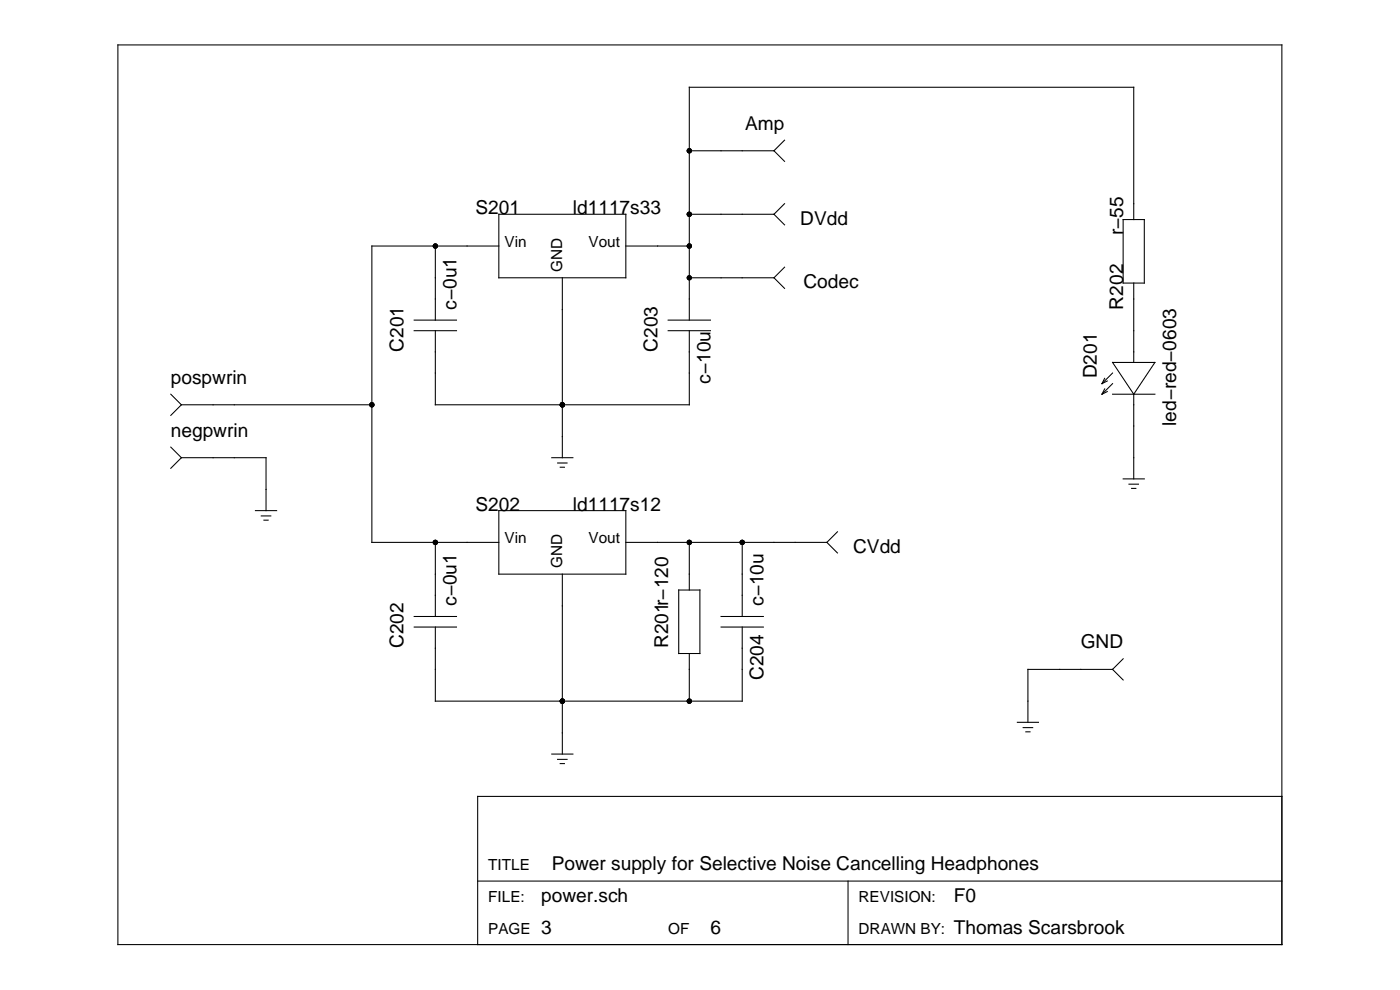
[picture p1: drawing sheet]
<svg xmlns="http://www.w3.org/2000/svg" width="420mm" height="297mm" viewBox="0 0 420 297" stroke-linecap="round" stroke-linejoin="round" font-family="sans-serif">
<g fill="none" stroke="#000" stroke-width=".32">
<path d="M35.4 13.5h349.3v269.9h-349.3zM206.9 45.2h25.4M232.3 45.2l3.1 3.2M235.4 42.1l-3.1 3.1M130.7 73.8v22.2M149.7 64.3h38.1v19h-38.1zM149.7 73.8h-38.1v88.9h38.1M187.8 73.8h19.1M206.9 64.3h25.4M232.3 64.3l3.1 3.2M235.4 61.1l-3.1 3.2M337.1 65.9h6.3v19h-6.3z"/>
<path d="M340.2 65.9v-39.7h-133.3v69.8M124.3 99.2h12.7M124.3 96h12.7M130.7 99.2v22.3h76.2v-22.3M168.8 83.3v54M200.5 99.2h12.7M200.5 96h12.7M206.9 83.3h25.4M232.3 83.3l3.1 3.2M235.4 80.2l-3.1 3.1M340.2 84.9v23.9M51.3 118.3l3.1 3.2"/>
<path d="M331.5 116.7l-.8 1.6M331.5 113.5l-.8 1.6M332.3 117.5l-1.6 .8M332.3 114.3l-1.6 .8M333.9 108.8h12.7l-6.4 9.5zM333.9 118.3h12.7M333.9 111.9l-3.2 3.2M333.9 115.1l-3.2 3.2M340.2 118.3v25.4M51.3 134.2l3.1 3.1M54.4 121.5h57.2M54.4 121.5l-3.1 3.1"/>
<path d="M54.4 137.3h25.4v15.9M54.4 137.3l-3.1 3.2M165.6 137.3h6.3M167.3 138.9h2.9M76.7 153.2h6.3M78.4 154.8h2.9M79.2 156.1h1.3M149.7 153.2h38.1v19.1h-38.1zM168.1 140.2h1.3M251.3 159.6l-3.1 3.1M337.1 143.7h6.3M338.8 145.3h2.9"/>
<path d="M339.6 146.5h1.3M130.7 162.7v22.3M168.8 172.3v54M187.8 162.7h60.4M203.7 177h6.3v19.1h-6.3zM206.9 162.7v14.3M222.7 162.7v22.3M248.2 162.7l3.1 3.2M124.3 188.1h12.7M124.3 185h12.7M130.7 188.1v22.3h92v-22.3M206.9 196.1v14.3"/>
<path d="M216.4 188.1h12.7M216.4 185h12.7M337.1 197.7l-3.2 3.1M305.3 216.7h6.4M307.1 218.3h2.8M307.9 219.6h1.2M333.9 200.8h-25.4v15.9M333.9 200.8l3.2 3.2M165.6 226.3h6.3M167.3 227.8h2.9M168.1 229.1h1.3M384.7 239h-241.3v44.4"/>
<path d="M143.4 264.4h241.3M254.5 264.4v19"/>
</g>
<g fill="#000">
<circle cx="206.9" cy="45.2" r=".79"/>
<circle cx="130.7" cy="73.8" r=".79"/>
<circle cx="206.9" cy="73.8" r=".79"/>
<circle cx="206.9" cy="64.3" r=".79"/>
<circle cx="206.9" cy="83.3" r=".79"/>
<circle cx="111.6" cy="121.5" r=".79"/>
<circle cx="168.8" cy="121.5" r=".79"/>
<circle cx="130.7" cy="162.7" r=".79"/>
<circle cx="206.9" cy="162.7" r=".79"/>
<circle cx="222.7" cy="162.7" r=".79"/>
<circle cx="168.8" cy="210.4" r=".79"/>
<circle cx="206.9" cy="210.4" r=".79"/>
</g>
<g font-size="5.7">
<text x="223.7" y="38.9">Amp</text>
<text x="142.7" y="64.3">S201</text>
<text x="171.9" y="64.3">ld1117s33</text>
<text x="240.2" y="67.5">DVdd</text>
<text x="337.1" y="70.6" transform="rotate(-90 337.1 70.6)">r−55</text>
<text x="241.1" y="86.5">Codec</text>
<text x="137" y="92.9" transform="rotate(-90 137 92.9)">c−0u1</text>
<text x="337.1" y="92.9" transform="rotate(-90 337.1 92.9)">R202</text>
<text x="121.1" y="105.6" transform="rotate(-90 121.1 105.6)">C201</text>
<text x="197.3" y="105.6" transform="rotate(-90 197.3 105.6)">C203</text>
<text x="329.1" y="113.5" transform="rotate(-90 329.1 113.5)">D201</text>
<text x="51.3" y="115.1">pospwrin</text>
<text x="213.2" y="115.1" transform="rotate(-90 213.2 115.1)">c−10u</text>
<text x="51.3" y="131">negpwrin</text>
<text x="353" y="127.8" transform="rotate(-90 353 127.8)">led−red−0603</text>
<text x="142.7" y="153.2">S202</text>
<text x="171.9" y="153.2">ld1117s12</text>
<text x="256" y="165.9">CVdd</text>
<text x="137" y="181.8" transform="rotate(-90 137 181.8)">c−0u1</text>
<text x="229.1" y="181.8" transform="rotate(-90 229.1 181.8)">c−10u</text>
<text x="121.1" y="194.5" transform="rotate(-90 121.1 194.5)">C202</text>
<text x="200.5" y="194.5" transform="rotate(-90 200.5 194.5)">R201r−120</text>
<text x="324.3" y="194.5">GND</text>
<text x="229.1" y="204" transform="rotate(-90 229.1 204)">C204</text>
<text x="165.6" y="261.2">Power supply for Selective Noise Cancelling Headphones</text>
<text x="162.4" y="270.7">power.sch</text>
<text x="286.3" y="270.7">F0</text>
<text x="162.4" y="280.2">3</text>
<text x="213.2" y="280.2">6</text>
<text x="286.3" y="280.2">Thomas Scarsbrook</text>
</g>
<g font-size="4.6">
<text x="151.5" y="74">Vin</text>
<text x="176.6" y="74">Vout</text>
<text x="168.8" y="81.6" transform="rotate(-90 168.8 81.6)">GND</text>
<text x="151.5" y="162.9">Vin</text>
<text x="176.6" y="162.9">Vout</text>
<text x="168.8" y="170.5" transform="rotate(-90 168.8 170.5)">GND</text>
<text x="146.5" y="261.2">TITLE</text>
<text x="146.5" y="270.7">FILE:</text>
<text x="257.7" y="270.7">REVISION:</text>
<text x="146.5" y="280.2">PAGE</text>
<text x="200.5" y="280.2">OF</text>
<text x="257.7" y="280.2">DRAWN BY:</text>
</g>
</svg>
